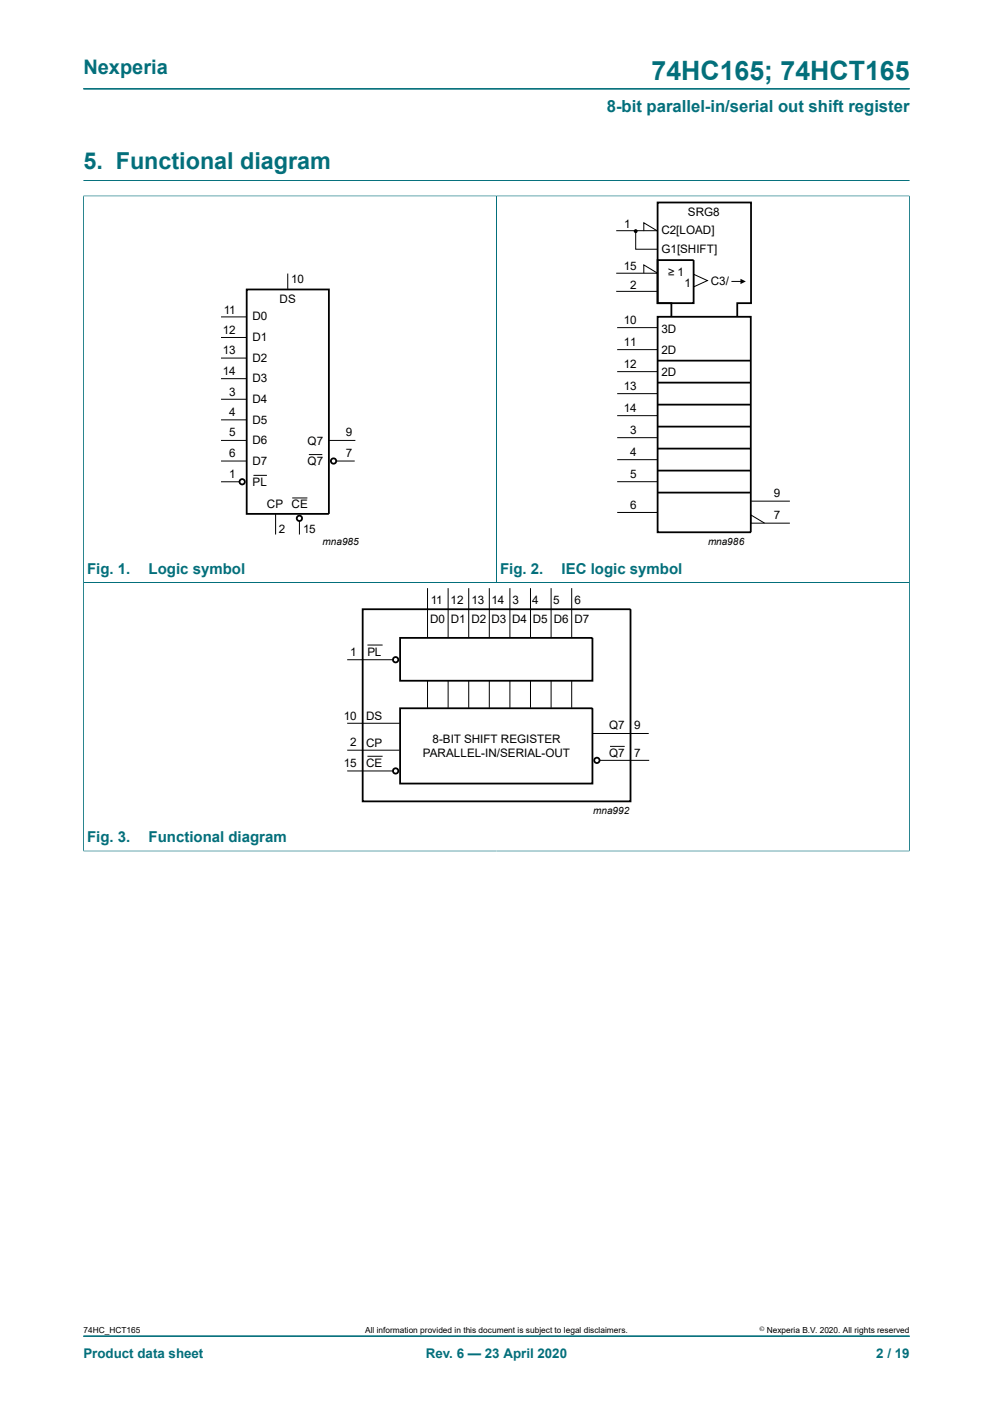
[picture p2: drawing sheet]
<svg xmlns="http://www.w3.org/2000/svg" width="210mm" height="297mm" viewBox="0 0 210 297" stroke-linecap="round" stroke-linejoin="round" font-family="sans-serif">
<path d="M17.6 18.8h174.8M17.6 38.2h174.8M17.6 41.5h174.8M17.6 41.4v138.7M105 41.5v81.7M192.4 41.4v138.7M17.6 123.2h174.8M17.6 180h174.8M17.6 282.6h174.8" fill="none" stroke="#036f7b" stroke-width=".21"/>
<g fill="none" stroke="#000" stroke-width=".38">
<path d="M139.1 55h7.6v9.1h-7.6zM52.2 61.2h17.4v47.5h-17.4zM139.1 67h19.7v45.6h-19.7zM139.1 76.3h19.7M142 67v-2.9h-2.9v-21.3h19.7v21.3h-2.9v2.9M139.1 99.6h19.7M139.1 94.9h19.7M139.1 90.2h19.7M139.1 85.6h19.7M139.1 80.9h19.7M139.1 104.2h19.7M76.7 128.9h56.6v40.6h-56.6z"/>
<path d="M84.6 134.9h40.7v9.1h-40.7zM84.6 149.8h40.7v16h-40.7z"/>
<circle cx="70.5" cy="97.5" r=".56"/>
<circle cx="51.2" cy="101.9" r=".56"/>
<circle cx="63.3" cy="109.6" r=".56"/>
<circle cx="83.7" cy="139.6" r=".56"/>
<circle cx="83.7" cy="163.1" r=".56"/>
<circle cx="126.2" cy="160.8" r=".57"/>
</g>
<g fill="none" stroke="#000" stroke-width=".21">
<path d="M60.9 57.9v3.2M130.3 57.8h8.8l-2.9-1.8v1.8M130.3 48.8h8.8M134.4 48.8v3.9h4.7M136.2 48.9v-1.8l2.9 1.8M146.7 58l2.9 1.4-2.9 1.3zM154.8 59.5h2.2M46.7 67h5.5M46.7 71.4h5.5M46.7 75.7h5.5M130.3 61.6h8.8M130.5 78.6h8.6"/>
<path d="M130.5 74h8.6M130.5 69.3h8.6M46.7 93.2h5.5M46.7 80.1h5.5M46.7 84.5h5.5M46.7 88.8h5.5M46.7 97.5h5.5M65.3 96.2h2.9M69.6 93.2h5.5M71.1 97.5h3.9M130.5 97.2h8.6M130.5 92.6h8.6"/>
<path d="M130.5 87.9h8.6M130.5 83.3h8.6M46.7 101.9h4M53.6 100.6h2.9M58.3 108.7v4.4M61.8 105.3h3.2M63.3 110.2v2.9M130.5 101.9h8.6M130.5 108.4h8.6M158.8 110.7v-1.8l2.9 1.8M158.8 106h8.2M158.8 110.7h8.2"/>
<path d="M73.4 139.6h9.7M77.7 136.5h3.2M90.4 124.4v10.5M94.8 124.4v10.5M99.1 124.4v10.5M103.5 124.4v10.5M107.8 124.4v10.5M112.2 124.4v10.5M116.5 124.4v10.5M120.9 124.4v10.5M73.4 153h11.1M73.4 158.7h11.1"/>
<path d="M77.7 160h3.2M90.4 144v5.7M94.8 144v5.7M99.1 144v5.7M103.5 144v5.7M107.8 144v5.7M112.2 144v5.7M116.5 144v5.7M120.9 144v5.7M125.3 155.2h11.9M129 157.9h3.1M73.4 163.1h9.7"/>
<path d="M126.8 160.8h10.5"/>
</g>
<g fill="#000">
<path d="M156.6 59l1.1 .5-1.1 .6z"/>
<circle cx="134.4" cy="48.9" r=".28"/>
</g>
<circle cx="134.4" cy="48.9" r=".28" fill="none" stroke="#000" stroke-width=".25"/>
<text font-size="5.6" fill="#036f7b" x="137.8" y="16.8">74HC165; 74HCT165</text>
<text font-size="4.9" fill="#036f7b" x="17.6" y="35.9">5. Functional diagram</text>
<text font-size="4.2" fill="#036f7b" x="17.6" y="15.6">Nexperia</text>
<text font-size="3.5" fill="#036f7b" x="128.3" y="23.7">8-bit parallel-in/serial out shift register</text>
<g font-size="3.2" fill="#036f7b">
<text x="18.4" y="121.4">Fig. 1.</text>
<text x="31.4" y="121.4">Logic symbol</text>
<text x="105.8" y="121.4">Fig. 2.</text>
<text x="118.8" y="121.4">IEC logic symbol</text>
<text x="18.4" y="178.2">Fig. 3.</text>
<text x="31.4" y="178.2">Functional diagram</text>
</g>
<g font-size="2.8" fill="#036f7b">
<text x="17.6" y="287.2">Product data sheet</text>
<text x="90.1" y="287.2">Rev. 6 — 23 April 2020</text>
<text x="185.3" y="287.2">2 / 19</text>
</g>
<g font-size="2.5">
<text x="145.5" y="45.8">SRG8</text>
<text x="132" y="48.3">1</text>
<text x="139.9" y="49.4">C2[LOAD]</text>
<text x="139.9" y="53.6">G1[SHIFT]</text>
<text x="61.6" y="59.9">10</text>
<text x="131.9" y="57.2">15</text>
<text x="141.3" y="58.3">≥ 1</text>
<text x="59.1" y="64.1">DS</text>
<text x="133.3" y="61.1">2</text>
<text x="144.7" y="60.6">1</text>
<text x="150.3" y="60.2">C3/</text>
<text x="47.1" y="70.7">12</text>
<text x="47.3" y="66.4">11</text>
<text x="53.4" y="67.7">D0</text>
<text x="131.9" y="68.6">10</text>
<text x="139.9" y="70.4">3D</text>
<text x="47.1" y="75">13</text>
<text x="53.4" y="72.1">D1</text>
<text x="53.4" y="76.5">D2</text>
<text x="131.9" y="73.2">11</text>
<text x="131.9" y="77.9">12</text>
<text x="139.9" y="74.9">2D</text>
<text x="47.1" y="79.3">14</text>
<text x="48.5" y="83.7">3</text>
<text x="53.4" y="80.9">D3</text>
<text x="131.9" y="82.5">13</text>
<text x="139.9" y="79.6">2D</text>
<text x="48.5" y="88">4</text>
<text x="53.4" y="85.3">D4</text>
<text x="53.4" y="89.7">D5</text>
<text x="131.9" y="87.1">14</text>
<text x="48.5" y="92.3">5</text>
<text x="53.4" y="94">D6</text>
<text x="65" y="94.1">Q7</text>
<text x="73.2" y="92.3">9</text>
<text x="133.3" y="91.8">3</text>
<text x="48.5" y="96.6">6</text>
<text x="48.5" y="101">1</text>
<text x="53.4" y="98.4">D7</text>
<text x="65" y="98.4">Q7</text>
<text x="73.2" y="96.6">7</text>
<text x="133.3" y="101">5</text>
<text x="133.3" y="96.4">4</text>
<text x="53.4" y="102.7">PL</text>
<text x="56.5" y="107.6">CP</text>
<text x="61.7" y="107.6">CE</text>
<text x="133.3" y="107.6">6</text>
<text x="163.6" y="105.1">9</text>
<text x="59" y="112.8">2</text>
<text x="64.1" y="112.8">15</text>
<text x="163.6" y="109.7">7</text>
<text x="91" y="131.8">D0</text>
<text x="91.1" y="127.8">11</text>
<text x="95.3" y="127.8">12</text>
<text x="95.3" y="131.8">D1</text>
<text x="99.7" y="131.8">D2</text>
<text x="99.7" y="127.8">13</text>
<text x="103.9" y="131.8">D3</text>
<text x="103.9" y="127.8">14</text>
<text x="108.3" y="131.8">D4</text>
<text x="108.4" y="127.8">3</text>
<text x="112.6" y="127.8">4</text>
<text x="112.7" y="131.8">D5</text>
<text x="117" y="127.8">5</text>
<text x="117.1" y="131.8">D6</text>
<text x="121.5" y="131.8">D7</text>
<text x="121.5" y="127.8">6</text>
<text x="74.1" y="138.8">1</text>
<text x="77.7" y="138.8">PL</text>
<text x="72.7" y="152.2">10</text>
<text x="77.4" y="152.2">DS</text>
<text x="128.8" y="154.3">Q7</text>
<text x="134.1" y="154.2">9</text>
<text x="74.1" y="157.9">2</text>
<text x="77.4" y="158">CP</text>
<text x="89.4" y="160.2">PARALLEL-IN/SERIAL-OUT</text>
<text x="91.5" y="157.3">8-BIT SHIFT REGISTER</text>
<text x="128.8" y="160">Q7</text>
<text x="134.1" y="160.2">7</text>
<text x="72.7" y="162.3">15</text>
<text x="77.4" y="162.3">CE</text>
</g>
<g font-size="2.1">
<text x="68.2" y="115.3">mna985</text>
<text x="149.7" y="115.3">mna986</text>
<text x="125.4" y="172.1">mna992</text>
</g>
<g font-size="1.8">
<text x="17.6" y="282">74HC_HCT165</text>
<text x="77.2" y="282">All information provided in this document is subject to legal disclaimers.</text>
<text x="162.2" y="282">Nexperia B.V. 2020. All rights reserved</text>
</g>
<text font-size="1.4" x="160.6" y="281.6">©</text>
</svg>
